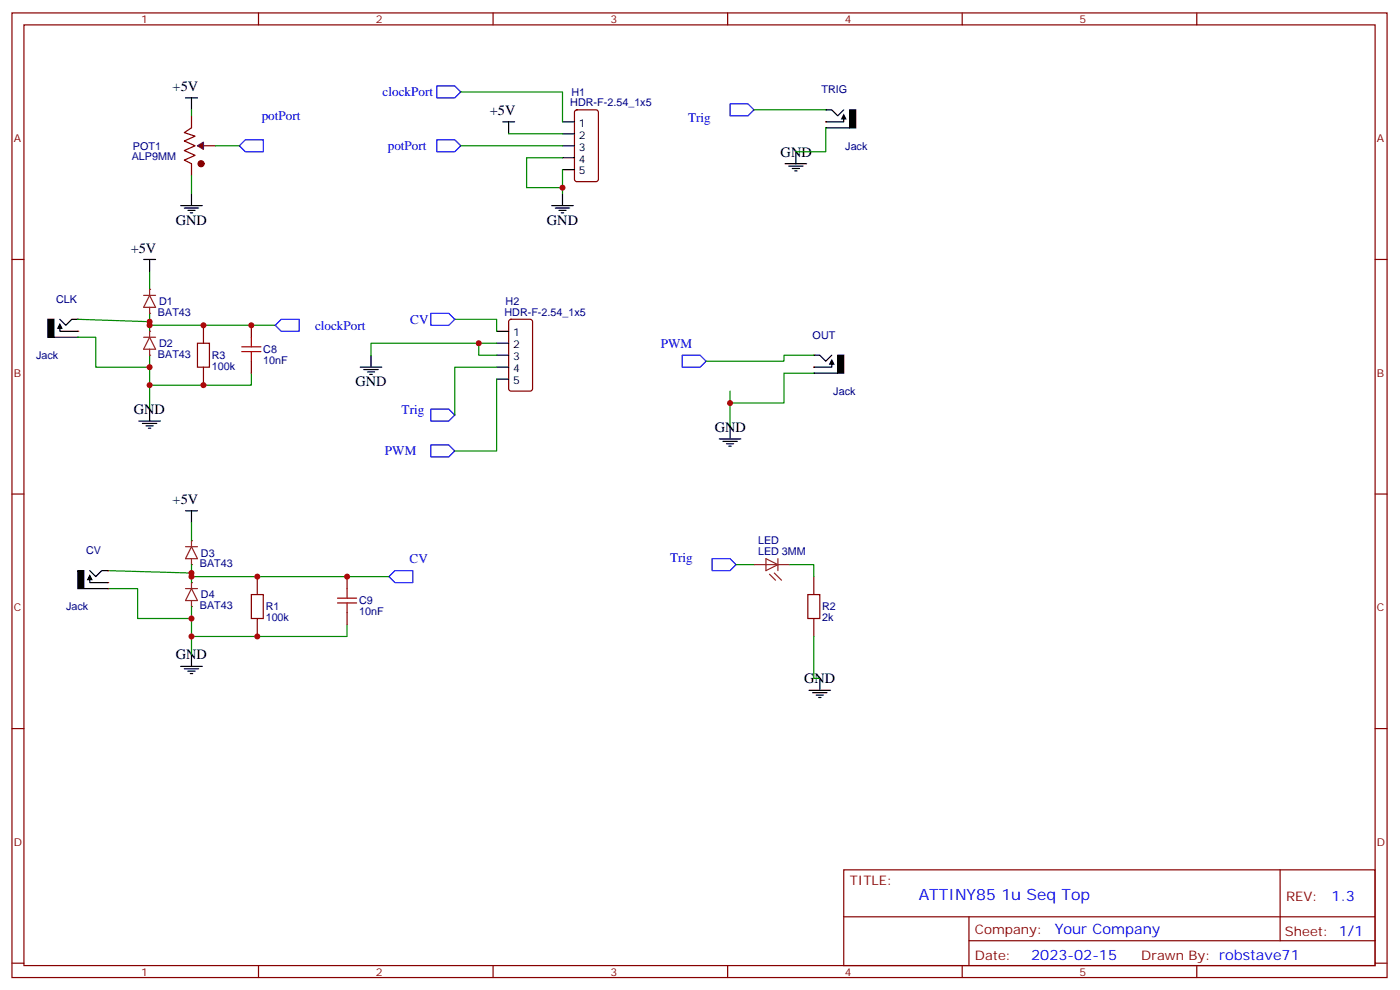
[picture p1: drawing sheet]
<svg xmlns="http://www.w3.org/2000/svg" width="413mm" height="292mm" viewBox="0 0 413 292" stroke-linecap="round" stroke-linejoin="round" font-family="sans-serif">
<g fill="none" stroke="#870000" stroke-width=".35">
<path d="M3.5 3.8h405.4v284.3h-405.4zM7.1 7.3h398.2v277.3h-398.2zM76.2 3.8v3.5M145.3 3.8v3.5M214.5 3.8v3.5M283.6 3.8v3.5M352.8 3.8v3.5M3.5 76.5h3.6M405.3 76.5h3.6M3.5 145.6h3.6M405.3 145.6h3.6M3.5 214.8h3.6"/>
<path d="M405.3 214.8h3.6M248.7 256.4h156.6v28.2h-156.6zM377.3 256.4v20.9M248.7 270.2h156.5M285.6 277.3h119.6M285.6 270.2v14.2M3.5 283.9h3.6M76.2 284.6v3.5M145.3 284.6v3.5M214.5 284.6v3.5M283.6 284.6v3.5M352.8 284.6v3.5"/>
<path d="M405.3 283.9h3.6"/>
</g>
<g fill="#870000">
<circle cx="22.9" cy="99.4" r=".18"/>
<circle cx="22.9" cy="97.6" r=".18"/>
<circle cx="22.9" cy="94.1" r=".18"/>
</g>
<path d="M14.1 94.1h1.8v5.3h-1.8z" fill="#000" stroke="#000" stroke-width=".35"/>
<path d="M15.9 99.4h7M17.6 95.9v1.7h5.3M17.6 94.1l1.8 1.8 1.8-1.8h1.7" fill="none" stroke="#000" stroke-width=".35"/>
<path d="M17.6 95.2l.9 1.7h-1.7z" fill="#000"/>
<path d="M56.4 34.1v3.6M56.4 48.3v3.5M60 43h3.5" fill="none" stroke="#870000" stroke-width=".35"/>
<circle cx="59.3" cy="48.3" r=".88" fill="#600" stroke="#600" stroke-width=".35"/>
<path d="M56.4 37.7l-2.1 1.4 3.2 1-3.2 1.5 3.2 1.4-3.2 1.4 3.2 1.4-3.2 1.4 2.1 1.1" fill="none" stroke="#600" stroke-width=".35"/>
<path d="M58.2 43l1.8-1.1v2.1z" fill="#600" stroke="#603" stroke-width=".35"/>
<path d="M22.9 94.1l21.2 .7M44.1 92.4v3.5h37M44.1 80v5.3M44.1 95.9v1.7M44.1 104.7v15.9" fill="none" stroke="#008700" stroke-width=".35"/>
<path d="M82.9 94.1h5.3v3.5h-5.3l-1.8-1.7z" fill="none" stroke="#00f" stroke-width=".35"/>
<path d="M42.3 76.5h3.6M44.1 76.5v3.5M40.9 124.1h6.4M42 124.8h4.2M43 125.5h2.2M43.7 126.2h.7M44.1 120.6v3.5" fill="none" stroke="#000" stroke-width=".35"/>
<path d="M42.3 99.4h3.6M44.1 99.4l1.8 3.5h-3.6zM44.1 97.6v1.8M44.1 102.9v1.8" fill="none" stroke="#8c2424" stroke-width=".35"/>
<g fill="#8c2424">
<circle cx="44.1" cy="104.7" r=".18"/>
<circle cx="44.1" cy="97.6" r=".18"/>
</g>
<path d="M42.3 87.1h3.6M44.1 87.1l1.8 3.5h-3.6zM44.1 85.3v1.8M44.1 90.6v1.8" fill="none" stroke="#8c2424" stroke-width=".35"/>
<g fill="#8c2424">
<circle cx="44.1" cy="92.4" r=".18"/>
<circle cx="44.1" cy="85.3" r=".18"/>
</g>
<path d="M54.7 28.9h3.5M56.4 28.9v3.5M56.4 57.1v3.5M231.4 48.3h6.4M232.5 49h4.2M233.5 49.7h2.2M234.2 50.4h.7M234.6 44.7v3.6M53.3 60.6h6.3M54.3 61.3h4.3M55.4 62h2.1M56.1 62.7h.7" fill="none" stroke="#000" stroke-width=".35"/>
<path d="M56.4 32.4v1.7M56.4 51.8v5.3M63.5 43h7.1M22.9 99.4h5.3v8.8h15.9" fill="none" stroke="#008700" stroke-width=".35"/>
<path d="M215.2 30.6h5.3l1.7 1.8-1.7 1.7h-5.3zM70.6 43l1.7-1.8h5.3v3.5h-5.3z" fill="none" stroke="#00f" stroke-width=".35"/>
<g fill="#870000">
<circle cx="243.4" cy="37.7" r=".18"/>
<circle cx="243.4" cy="35.9" r=".18"/>
<circle cx="243.4" cy="32.4" r=".18"/>
</g>
<path d="M250.5 32.4h1.7v5.3h-1.7z" fill="#000" stroke="#000" stroke-width=".35"/>
<path d="M243.4 32.4h1.8l1.7 1.7 1.8-1.7M243.4 37.7h7.1M248.7 34.1v1.8h-5.3" fill="none" stroke="#000" stroke-width=".35"/>
<path d="M248.7 33.4l.9 1.8h-1.8z" fill="#000"/>
<g fill="#870000">
<circle cx="239.9" cy="110" r=".18"/>
<circle cx="239.9" cy="108.2" r=".18"/>
<circle cx="239.9" cy="104.7" r=".18"/>
</g>
<path d="M246.9 104.7h1.8v5.3h-1.8z" fill="#000" stroke="#000" stroke-width=".35"/>
<g fill="none" stroke="#000" stroke-width=".35">
<path d="M148.2 35.9h3.5M149.9 35.9v3.5M165.8 35.9h3.5M165.8 39.4h3.5M165.8 43h3.5M165.8 46.5h3.5M165.8 50h3.5M165.8 57.1v3.5M162.6 60.6h6.4M163.7 61.3h4.2M164.7 62h2.2M165.5 62.7h.7"/>
<path d="M146.4 97.6h3.5M106.2 108.2h6.3M107.2 108.9h4.3M108.3 109.6h2.1M109 110.3h.7M109.4 104.7v3.5M146.4 101.2h3.5M146.4 104.7h3.5M146.4 108.2h3.5M146.4 111.8h3.5M239.9 104.7h1.8l1.7 1.8 1.8-1.8M239.9 110h7"/>
<path d="M245.2 106.5v1.7h-5.3M212 129.4h6.4M213.1 130.1h4.2M214.1 130.8h2.2M214.8 131.5h.7M215.2 125.9v3.5"/>
</g>
<path d="M245.2 105.8l.9 1.7h-1.8z" fill="#000"/>
<g fill="none" stroke="#008700" stroke-width=".35">
<path d="M135.8 27.1h30v8.8M149.9 39.4h15.9M135.8 43h30M165.8 46.5h-10.6v8.8h10.6M165.8 50v7.1M134.1 94.1h12.3v3.5M141.1 101.2v3.5h5.3M146.4 101.2h-37v3.5M146.4 108.2h-12.3v14.1M146.4 111.8v21.1h-12.3M215.2 115.3v10.6M239.9 110h-8.8v8.8h-15.9"/>
<path d="M239.9 104.7h-8.8v1.8h-23M31.7 173.5h8.9v8.8h15.8"/>
</g>
<path d="M128.8 25.3h5.3l1.7 1.8-1.7 1.8h-5.3zM128.8 41.2h5.3l1.7 1.8-1.7 1.7h-5.3zM127 92.4h5.3l1.8 1.7-1.8 1.8h-5.3zM201.1 104.7h5.3l1.7 1.8-1.7 1.7h-5.3zM127 120.6h5.3l1.8 1.7-1.8 1.8h-5.3zM127 131.2h5.3l1.8 1.7-1.8 1.8h-5.3zM116.4 168.2h5.3v3.5h-5.3l-1.7-1.7z" fill="none" stroke="#00f" stroke-width=".35"/>
<path d="M169.6 32.6l.4-.2h5.7l.6 .4 .1 20-.5 .7-5.9 .1-.6-.5-.1-20zM150.2 94.3l.4-.2h5.7l.6 .5 .1 20-.5 .6-5.9 .1-.6-.5-.1-20z" fill="none" stroke="#870000" stroke-width=".35"/>
<path d="M56.4 159.4v1.7M54.7 161.1h3.5M56.4 161.1l1.8 3.6h-3.5zM56.4 164.7v1.7" fill="none" stroke="#8c2424" stroke-width=".35"/>
<g fill="#8c2424">
<circle cx="56.4" cy="166.4" r=".18"/>
<circle cx="56.4" cy="159.4" r=".18"/>
</g>
<path d="M54.7 173.5h3.5M56.4 173.5l1.8 3.5h-3.5zM56.4 171.7v1.8M56.4 177v1.8" fill="none" stroke="#8c2424" stroke-width=".35"/>
<g fill="#8c2424">
<circle cx="56.4" cy="178.8" r=".18"/>
<circle cx="56.4" cy="171.7" r=".18"/>
</g>
<path d="M54.7 150.6h3.5M56.4 150.6v3.5M53.3 196.4h6.3M54.3 197.1h4.3M55.4 197.8h2.1M56.1 198.5h.7M56.4 192.9v3.5" fill="none" stroke="#000" stroke-width=".35"/>
<path d="M56.4 154.1v5.3M31.7 168.2l24.7 .7M56.4 166.4v3.6h58.3M56.4 170v1.7M56.4 178.8v14.1" fill="none" stroke="#008700" stroke-width=".35"/>
<g fill="#870000">
<circle cx="31.7" cy="173.5" r=".18"/>
<circle cx="31.7" cy="171.7" r=".18"/>
<circle cx="31.7" cy="168.2" r=".18"/>
</g>
<path d="M22.9 168.2h1.8v5.3h-1.8z" fill="#000" stroke="#000" stroke-width=".35"/>
<path d="M24.7 173.5h7M26.5 170v1.7h5.2M26.5 168.2l1.7 1.8 1.8-1.8h1.7M241.7 200v3.5M238.5 203.5h6.3M239.5 204.2h4.3M240.6 204.9h2.1M241.3 205.6h.7" fill="none" stroke="#000" stroke-width=".35"/>
<path d="M26.5 169.3l.8 1.7h-1.7z" fill="#000"/>
<path d="M222.2 32.4h21.2M243.4 37.7v7h-8.8M74.1 110v3.5h-30M217 166.4h5.2M232.8 166.4h7.1v3.6M102.3 184.1v3.5h-45.9M239.9 187.6v12.4h1.8" fill="none" stroke="#008700" stroke-width=".35"/>
<path d="M222.2 166.4h10.6M225.8 164.7l3.5 1.7-3.5 1.8zM226.8 169.3l1.8 1.7M228.2 168.9l2.2 2.1M229.3 164.7v3.5" fill="none" stroke="#8c2424" stroke-width=".35"/>
<path d="M60 95.9v5.3M58.2 101.2h3.5v7h-3.5zM60 108.2v5.3M74.1 175.3h3.5v7h-3.5zM75.8 170v5.3M238.1 175.3h3.6v7h-3.6zM239.9 170v5.3M75.8 182.3v5.3M239.9 182.3v5.3" fill="none" stroke="#850000" stroke-width=".35"/>
<path d="M209.9 164.7h5.3l1.8 1.7-1.8 1.8h-5.3z" fill="none" stroke="#00f" stroke-width=".35"/>
<path d="M74.1 99.4v2.8M71.3 102.2h5.6M71.3 103.6h5.6M74.1 103.6v2.9M99.5 176.3h5.6M99.5 177.7h5.6M102.3 173.5v2.8M102.3 177.7v2.9" fill="none" stroke="#a10000" stroke-width=".35"/>
<path d="M74.1 95.9v3.5M74.1 106.5v3.5M102.3 170v3.5M102.3 180.6v3.5" fill="none" stroke="#870000" stroke-width=".35"/>
<g fill="#c00">
<circle cx="44.1" cy="108.2" r=".88"/>
<circle cx="44.1" cy="94.8" r=".88"/>
<circle cx="44.1" cy="95.9" r=".88"/>
<circle cx="215.2" cy="118.8" r=".88"/>
<circle cx="165.8" cy="55.3" r=".88"/>
<circle cx="56.4" cy="170" r=".88"/>
<circle cx="56.4" cy="168.9" r=".88"/>
<circle cx="56.4" cy="182.3" r=".88"/>
<circle cx="75.8" cy="170" r=".88"/>
<circle cx="56.4" cy="187.6" r=".88"/>
<circle cx="141.1" cy="101.2" r=".88"/>
<circle cx="60" cy="95.9" r=".88"/>
<circle cx="44.1" cy="113.5" r=".88"/>
<circle cx="74.1" cy="95.9" r=".88"/>
<circle cx="60" cy="113.5" r=".88"/>
<circle cx="102.3" cy="170" r=".88"/>
<circle cx="75.8" cy="187.6" r=".88"/>
</g>
<text font-size="4.6" fill="#00f" x="270.8" y="265.4">ATTINY85 1u Seq Top</text>
<g font-size="4.2">
<text x="50.9" y="26.8">+5V</text>
<text x="144.4" y="33.9">+5V</text>
<text x="230.1" y="46.2">GND</text>
<text x="51.9" y="66.3">GND</text>
<text x="161.2" y="66.3">GND</text>
<text x="38.5" y="74.4">+5V</text>
<text x="104.8" y="113.9">GND</text>
<text x="39.4" y="122.1">GND</text>
<text x="210.7" y="127.4">GND</text>
<text x="50.9" y="148.5">+5V</text>
<text x="51.8" y="194.4">GND</text>
<text x="237" y="201.4">GND</text>
</g>
<g font-size="4.2" fill="#00f">
<text x="392.5" y="265.7">1.3</text>
<text x="310.9" y="275.2">Your Company</text>
<text x="304" y="283">2023-02-15</text>
</g>
<g font-size="3.9" fill="#00f">
<text x="112.8" y="28.4">clockPort</text>
<text x="77.1" y="35.5">potPort</text>
<text x="202.8" y="35.9">Trig</text>
<text x="114.3" y="44.3">potPort</text>
<text x="120.9" y="95.4">CV</text>
<text x="92.9" y="97.2">clockPort</text>
<text x="194.8" y="102.4">PWM</text>
<text x="118.4" y="121.9">Trig</text>
<text x="113.5" y="134.2">PWM</text>
<text x="120.8" y="166">CV</text>
<text x="197.6" y="165.5">Trig</text>
</g>
<g font-size="3.9" fill="#800">
<text x="250.5" y="261">TITLE:</text>
<text x="379.1" y="265.7">REV:</text>
<text x="287.4" y="275.2">Company:</text>
<text x="378.7" y="275.8">Sheet: 1/1</text>
<text x="287.4" y="282.9">Date:</text>
<text x="336.4" y="282.9">Drawn By: robstave71</text>
</g>
<g font-size="3.2" fill="#800">
<text x="41.6" y="6.8">1</text>
<text x="110.8" y="6.8">2</text>
<text x="179.9" y="6.8">3</text>
<text x="249.1" y="6.8">4</text>
<text x="318.2" y="6.8">5</text>
<text x="4.1" y="41.9">A</text>
<text x="405.9" y="41.9">A</text>
<text x="4.1" y="111.1">B</text>
<text x="405.9" y="111.1">B</text>
<text x="4.1" y="180.2">C</text>
<text x="405.9" y="180.2">C</text>
<text x="4.1" y="249.3">D</text>
<text x="405.9" y="249.3">D</text>
<text x="41.6" y="287.6">1</text>
<text x="110.8" y="287.6">2</text>
<text x="179.9" y="287.6">3</text>
<text x="249.1" y="287.6">4</text>
<text x="318.2" y="287.6">5</text>
</g>
<g font-size="3.2" fill="#000080">
<text x="168.4" y="28.2">H1</text>
<text x="242.2" y="27.5">TRIG</text>
<text x="168.1" y="31.3">HDR-F-2.54_1x5</text>
<text x="38.9" y="47.2">ALP9MM</text>
<text x="39.2" y="44.1">POT1</text>
<text x="249.2" y="44.1">Jack</text>
<text x="16.6" y="89.2">CLK</text>
<text x="46.9" y="90">D1</text>
<text x="149" y="89.9">H2</text>
<text x="46.6" y="93.1">BAT43</text>
<text x="148.7" y="93.1">HDR-F-2.54_1x5</text>
<text x="239.5" y="99.8">OUT</text>
<text x="10.7" y="105.9">Jack</text>
<text x="46.6" y="105.5">BAT43</text>
<text x="46.9" y="102.3">D2</text>
<text x="62.4" y="105.8">R3</text>
<text x="77.6" y="107.3">10nF</text>
<text x="77.6" y="104.1">C8</text>
<text x="62.4" y="109">100k</text>
<text x="245.6" y="116.4">Jack</text>
<text x="223.4" y="160.4">LED</text>
<text x="25.4" y="163.3">CV</text>
<text x="58.9" y="167.2">BAT43</text>
<text x="59.2" y="164.1">D3</text>
<text x="223.4" y="163.6">LED 3MM</text>
<text x="19.5" y="179.9">Jack</text>
<text x="58.9" y="179.5">BAT43</text>
<text x="59.2" y="176.4">D4</text>
<text x="78.3" y="179.9">R1</text>
<text x="105.8" y="178.2">C9</text>
<text x="242.4" y="179.9">R2</text>
<text x="78.3" y="183.1">100k</text>
<text x="105.8" y="181.4">10nF</text>
<text x="242.4" y="183.1">2k</text>
</g>
<g font-size="3.2">
<text x="170.6" y="37.3">1</text>
<text x="170.6" y="40.9">2</text>
<text x="170.6" y="44.4">3</text>
<text x="170.6" y="47.9">4</text>
<text x="170.6" y="51.4">5</text>
<text x="151.2" y="99.1">1</text>
<text x="151.2" y="102.6">2</text>
<text x="151.2" y="106.1">3</text>
<text x="151.2" y="109.6">4</text>
<text x="151.2" y="113.2">5</text>
</g>
</svg>
